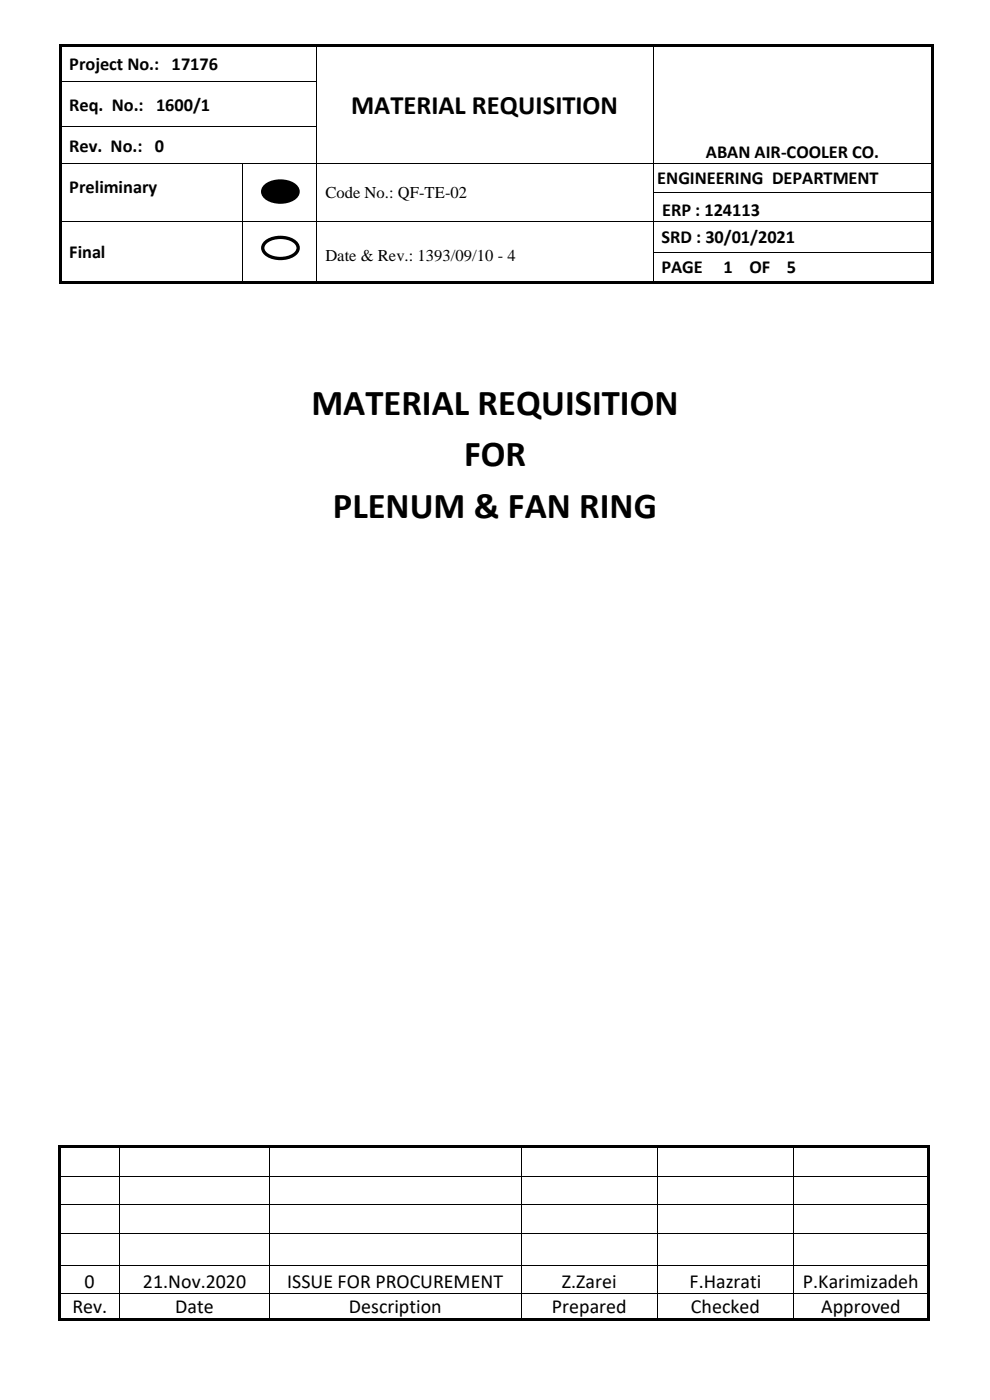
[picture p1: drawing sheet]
<svg xmlns="http://www.w3.org/2000/svg" width="210mm" height="297mm" viewBox="0 0 210 297" stroke-linecap="round" stroke-linejoin="round" font-family="sans-serif">
<g fill="#000">
<path d="M12.5 9.3h.5v.6h-.5z" fill-rule="evenodd"/>
<path d="M12.5 9.3h.5v.5h-.5z" fill-rule="evenodd"/>
<path d="M12.5 9.9h.5v7.3h-.5z" fill-rule="evenodd"/>
<path d="M12.5 17.2h.5v.5h-.5z" fill-rule="evenodd"/>
<path d="M13 9.3h54v.5h-54z" fill-rule="evenodd"/>
<path d="M67 9.8l.2 .1z" fill-rule="evenodd"/>
<path d="M67 9.3h.5v.5h-.5z" fill-rule="evenodd"/>
<path d="M67 17.2h.2v.5h-.2z" fill-rule="evenodd"/>
<path d="M67.5 9.3h71v.5h-71z" fill-rule="evenodd"/>
<path d="M138.5 9.8l.1 .1z" fill-rule="evenodd"/>
<path d="M138.5 9.3h.5v.5h-.5z" fill-rule="evenodd"/>
<path d="M138.5 17.2h.1v.5h-.1z" fill-rule="evenodd"/>
<path d="M139 9.3h58.5v.5h-58.5z" fill-rule="evenodd"/>
<path d="M197.5 9.3h.5v.6h-.5z" fill-rule="evenodd"/>
<path d="M197.5 9.3h.5v.5h-.5z" fill-rule="evenodd"/>
<path d="M197.5 9.9h.5v7.3h-.5z" fill-rule="evenodd"/>
<path d="M197.5 17.2h.5v.5h-.5z" fill-rule="evenodd"/>
<path d="M12.5 17.7h.5v9h-.5z" fill-rule="evenodd"/>
<path d="M12.5 26.7h.5v.5h-.5z" fill-rule="evenodd"/>
<path d="M12.5 27.2h.5v7.4h-.5z" fill-rule="evenodd"/>
<path d="M12.5 34.6h.5v.1h-.5z" fill-rule="evenodd"/>
<path d="M51.4 34.6h.1v.1h-.1z" fill-rule="evenodd"/>
<path d="M67 26.7h.2v.5h-.2z" fill-rule="evenodd"/>
<path d="M67 34.6h.2v.1h-.2z" fill-rule="evenodd"/>
<path d="M138.5 26.7h.1v.5h-.1z" fill-rule="evenodd"/>
<path d="M138.5 34.6h.1v.1h-.1z" fill-rule="evenodd"/>
<path d="M197.5 17.7h.5v9h-.5z" fill-rule="evenodd"/>
<path d="M197.5 26.7h.5v.5h-.5z" fill-rule="evenodd"/>
<path d="M197.5 27.2h.5v7.4h-.5z" fill-rule="evenodd"/>
<path d="M197.5 34.6h.5v.1h-.5z" fill-rule="evenodd"/>
<path d="M12.5 34.7h.5v6.2h-.5z" fill-rule="evenodd"/>
<path d="M12.5 40.9h.5v.1h-.5z" fill-rule="evenodd"/>
<path d="M12.5 41h.5v5.8h-.5z" fill-rule="evenodd"/>
<path d="M12.5 46.8h.5v.2h-.5z" fill-rule="evenodd"/>
<path d="M12.5 47h.5v6.4h-.5z" fill-rule="evenodd"/>
<path d="M12.5 53.4h.5v.2h-.5z" fill-rule="evenodd"/>
<path d="M12.5 53.6h.5v6.1h-.5z" fill-rule="evenodd"/>
<path d="M51.4 40.9h.1v.1h-.1z" fill-rule="evenodd"/>
<path d="M51.4 46.8h.1v.2h-.1z" fill-rule="evenodd"/>
<path d="M51.4 53.4h.1v.2h-.1z" fill-rule="evenodd"/>
<path d="M56.1 39.7a5.2 5.2 0 0 1 6.8 0 1.73 1.73 0 0 1-1.1 2.7 5.3 5.3 0 0 1-5.7-.8 1.46 1.46 0 0 1 0-1.9z" fill-rule="evenodd"/>
<path d="M67 40.9h.2v.1h-.2z" fill-rule="evenodd"/>
<path d="M67 46.8h.2v.2h-.2z" fill-rule="evenodd"/>
<path d="M67 53.4h.2v.2h-.2z" fill-rule="evenodd"/>
<path d="M138.5 40.9h.1v.1h-.1z" fill-rule="evenodd"/>
<path d="M138.5 46.8h.1v.2h-.1z" fill-rule="evenodd"/>
<path d="M138.5 53.4h.1v.2h-.1z" fill-rule="evenodd"/>
<path d="M197.5 34.7h.5v6.2h-.5z" fill-rule="evenodd"/>
<path d="M197.5 40.9h.5v.1h-.5z" fill-rule="evenodd"/>
<path d="M197.5 41h.5v5.8h-.5z" fill-rule="evenodd"/>
<path d="M197.5 46.8h.5v.2h-.5z" fill-rule="evenodd"/>
<path d="M197.5 47h.5v6.4h-.5z" fill-rule="evenodd"/>
<path d="M197.5 53.4h.5v.2h-.5z" fill-rule="evenodd"/>
<path d="M197.5 53.6h.5v6.1h-.5z" fill-rule="evenodd"/>
<path d="M12.5 59.7h.5v.5h-.5z" fill-rule="evenodd"/>
<path d="M12.5 59.7h.5v.5h-.5z" fill-rule="evenodd"/>
<path d="M13 59.7h38.4v.5h-38.4z" fill-rule="evenodd"/>
<path d="M51.4 59.7h.5v.5h-.5z" fill-rule="evenodd"/>
<path d="M51.9 59.7h15.1v.5h-15.1z" fill-rule="evenodd"/>
<path d="M67 59.7h.5v.5h-.5z" fill-rule="evenodd"/>
<path d="M67.5 59.7h71v.5h-71z" fill-rule="evenodd"/>
<path d="M138.5 59.7h.5v.5h-.5z" fill-rule="evenodd"/>
<path d="M139 59.7h58.5v.5h-58.5z" fill-rule="evenodd"/>
<path d="M197.5 59.7h.5v.5h-.5z" fill-rule="evenodd"/>
<path d="M197.5 59.7h.5v.5h-.5z" fill-rule="evenodd"/>
</g>
<g fill="none" stroke="#000" stroke-width=".21">
<path d="M13 17.3h54M67.1 9.9v7.3M67.1 17.7v9M138.5 9.9v7.3M138.5 17.7v9M13 26.8h54M13 34.6h38.4M51.4 34.7v6.2M51.5 34.6h15.5M67.1 27.2v7.4M67.1 34.7v6.2M67.2 34.6h71.3"/>
<path d="M138.5 27.2v7.4M138.5 34.7v6.2M138.6 34.6h58.9M13 46.9h38.4M51.4 41v5.8M51.4 47v6.4M51.4 53.6v6.1M51.5 46.9h15.5M67.1 41v5.8M67.1 47v6.4M67.1 53.6v6.1M67.2 46.9h71.3"/>
<path d="M138.5 41v5.8M138.5 47v6.4M138.5 53.6v6.1M138.6 40.9h58.9M138.6 46.9h58.9M138.6 53.5h58.9"/>
</g>
<path d="M56.1 39.7a5.2 5.2 0 0 1 6.8 0 1.73 1.73 0 0 1-1.1 2.7 5.3 5.3 0 0 1-5.7-.8 1.46 1.46 0 0 1 0-1.9z" fill="none" stroke="#000" stroke-width=".71" stroke-linecap="butt"/>
<path d="M56.1 51.6a5.2 5.2 0 0 1 6.8 0 1.73 1.73 0 0 1-1.1 2.8 5.3 5.3 0 0 1-5.7-.8 1.46 1.46 0 0 1 0-2z" fill-rule="evenodd" fill="#fff"/>
<path d="M56.1 51.6a5.2 5.2 0 0 1 6.8 0 1.73 1.73 0 0 1-1.1 2.8 5.3 5.3 0 0 1-5.7-.8 1.46 1.46 0 0 1 0-2z" fill="none" stroke="#000" stroke-width=".71" stroke-linecap="butt"/>
<g fill="#000">
<path d="M12.4 243h.6v.6h-.6z" fill-rule="evenodd"/>
<path d="M12.4 243h.6v.5h-.6z" fill-rule="evenodd"/>
<path d="M12.4 243.6h.6v5.8h-.6z" fill-rule="evenodd"/>
<path d="M12.4 249.4h.6v.2h-.6z" fill-rule="evenodd"/>
<path d="M12.4 249.6h.6v5.9h-.6z" fill-rule="evenodd"/>
<path d="M12.4 255.5h.6v.1h-.6z" fill-rule="evenodd"/>
<path d="M13 243h12.3v.5h-12.3z" fill-rule="evenodd"/>
<path d="M25.3 243.5l.2 .1z" fill-rule="evenodd"/>
<path d="M25.3 243h.5v.5h-.5z" fill-rule="evenodd"/>
<path d="M25.3 249.4h.2v.2h-.2z" fill-rule="evenodd"/>
<path d="M25.3 255.5h.2v.1h-.2z" fill-rule="evenodd"/>
<path d="M25.8 243h31.3v.5h-31.3z" fill-rule="evenodd"/>
<path d="M57.1 243.5l.1 .1z" fill-rule="evenodd"/>
<path d="M57.1 243h.5v.5h-.5z" fill-rule="evenodd"/>
<path d="M57.1 249.4h.1v.2h-.1z" fill-rule="evenodd"/>
<path d="M57.1 255.5h.1v.1h-.1z" fill-rule="evenodd"/>
<path d="M57.6 243h52.9v.5h-52.9z" fill-rule="evenodd"/>
<path d="M110.5 243.5l.1 .1z" fill-rule="evenodd"/>
<path d="M110.5 243h.5v.5h-.5z" fill-rule="evenodd"/>
<path d="M110.5 249.4h.1v.2h-.1z" fill-rule="evenodd"/>
<path d="M110.5 255.5h.1v.1h-.1z" fill-rule="evenodd"/>
<path d="M111 243h28.4v.5h-28.4z" fill-rule="evenodd"/>
<path d="M139.4 243.5l.2 .1z" fill-rule="evenodd"/>
<path d="M139.4 243h.5v.5h-.5z" fill-rule="evenodd"/>
<path d="M139.4 249.4h.2v.2h-.2z" fill-rule="evenodd"/>
<path d="M139.4 255.5h.2v.1h-.2z" fill-rule="evenodd"/>
<path d="M139.9 243h28.4v.5h-28.4z" fill-rule="evenodd"/>
<path d="M168.3 243.5l.2 .1z" fill-rule="evenodd"/>
<path d="M168.3 243h.5v.5h-.5z" fill-rule="evenodd"/>
<path d="M168.3 249.4h.2v.2h-.2z" fill-rule="evenodd"/>
<path d="M168.3 255.5h.2v.1h-.2z" fill-rule="evenodd"/>
<path d="M168.8 243h27.8v.5h-27.8z" fill-rule="evenodd"/>
<path d="M196.6 243h.5v.6h-.5z" fill-rule="evenodd"/>
<path d="M196.6 243h.5v.5h-.5z" fill-rule="evenodd"/>
<path d="M196.6 243.6h.5v5.8h-.5z" fill-rule="evenodd"/>
<path d="M196.6 249.4h.5v.2h-.5z" fill-rule="evenodd"/>
<path d="M196.6 249.6h.5v5.9h-.5z" fill-rule="evenodd"/>
<path d="M196.6 255.5h.5v.1h-.5z" fill-rule="evenodd"/>
<path d="M12.4 255.6h.6v5.9h-.6z" fill-rule="evenodd"/>
<path d="M12.4 261.5h.6v.2h-.6z" fill-rule="evenodd"/>
<path d="M12.4 261.7h.6v6.7h-.6z" fill-rule="evenodd"/>
<path d="M12.4 268.4h.6v.1h-.6z" fill-rule="evenodd"/>
<path d="M12.4 268.5h.6v5.9h-.6z" fill-rule="evenodd"/>
<path d="M12.4 274.4h.6v.2h-.6z" fill-rule="evenodd"/>
<path d="M12.4 274.6h.6v5.2h-.6z" fill-rule="evenodd"/>
<path d="M25.3 261.5h.2v.2h-.2z" fill-rule="evenodd"/>
<path d="M25.3 268.4h.2v.1h-.2z" fill-rule="evenodd"/>
<path d="M25.3 274.4h.2v.2h-.2z" fill-rule="evenodd"/>
<path d="M57.1 261.5h.1v.2h-.1z" fill-rule="evenodd"/>
<path d="M57.1 268.4h.1v.1h-.1z" fill-rule="evenodd"/>
<path d="M57.1 274.4h.1v.2h-.1z" fill-rule="evenodd"/>
<path d="M110.5 261.5h.1v.2h-.1z" fill-rule="evenodd"/>
<path d="M110.5 268.4h.1v.1h-.1z" fill-rule="evenodd"/>
<path d="M110.5 274.4h.1v.2h-.1z" fill-rule="evenodd"/>
<path d="M139.4 261.5h.2v.2h-.2z" fill-rule="evenodd"/>
<path d="M139.4 268.4h.2v.1h-.2z" fill-rule="evenodd"/>
<path d="M139.4 274.4h.2v.2h-.2z" fill-rule="evenodd"/>
<path d="M168.3 261.5h.2v.2h-.2z" fill-rule="evenodd"/>
<path d="M168.3 268.4h.2v.1h-.2z" fill-rule="evenodd"/>
<path d="M168.3 274.4h.2v.2h-.2z" fill-rule="evenodd"/>
<path d="M196.6 255.6h.5v5.9h-.5z" fill-rule="evenodd"/>
<path d="M196.6 261.5h.5v.2h-.5z" fill-rule="evenodd"/>
<path d="M196.6 261.7h.5v6.7h-.5z" fill-rule="evenodd"/>
<path d="M196.6 268.4h.5v.1h-.5z" fill-rule="evenodd"/>
<path d="M196.6 268.5h.5v5.9h-.5z" fill-rule="evenodd"/>
<path d="M196.6 274.4h.5v.2h-.5z" fill-rule="evenodd"/>
<path d="M196.6 274.6h.5v5.2h-.5z" fill-rule="evenodd"/>
<path d="M12.4 279.8h.6v.5h-.6z" fill-rule="evenodd"/>
<path d="M12.4 279.8h.6v.5h-.6z" fill-rule="evenodd"/>
<path d="M13 279.8h12.3v.5h-12.3z" fill-rule="evenodd"/>
<path d="M25.3 279.8h.5v.5h-.5z" fill-rule="evenodd"/>
<path d="M25.8 279.8h31.3v.5h-31.3z" fill-rule="evenodd"/>
<path d="M57.1 279.8h.5v.5h-.5z" fill-rule="evenodd"/>
<path d="M57.6 279.8h52.9v.5h-52.9z" fill-rule="evenodd"/>
<path d="M110.5 279.8h.5v.5h-.5z" fill-rule="evenodd"/>
<path d="M111 279.8h28.4v.5h-28.4z" fill-rule="evenodd"/>
<path d="M139.4 279.8h.5v.5h-.5z" fill-rule="evenodd"/>
<path d="M139.9 279.8h28.4v.5h-28.4z" fill-rule="evenodd"/>
<path d="M168.3 279.8h.5v.5h-.5z" fill-rule="evenodd"/>
<path d="M168.8 279.8h27.8v.5h-27.8z" fill-rule="evenodd"/>
<path d="M196.6 279.8h.5v.5h-.5z" fill-rule="evenodd"/>
<path d="M196.6 279.8h.5v.5h-.5z" fill-rule="evenodd"/>
</g>
<g fill="none" stroke="#000" stroke-width=".21">
<path d="M13 249.5h12.3M13 255.6h12.3M25.4 243.6v5.8M25.4 249.6v5.9M25.4 255.6v5.9M25.5 249.5h31.6M25.5 255.6h31.6M57.2 243.6v5.8M57.2 249.6v5.9M57.2 255.6v5.9M57.2 249.5h53.3M57.2 255.6h53.3"/>
<path d="M110.6 243.6v5.8M110.6 249.6v5.9M110.6 255.6v5.9M110.6 249.5h28.8M110.6 255.6h28.8M139.5 243.6v5.8M139.5 249.6v5.9M139.5 255.6v5.9M139.6 249.5h28.7M139.6 255.6h28.7M168.4 243.6v5.8M168.4 249.6v5.9"/>
<path d="M168.4 255.6v5.9M168.5 249.5h28.1M168.5 255.6h28.1M13 261.6h12.3M13 268.4h12.3M13 274.5h12.3M25.4 261.7v6.7M25.4 268.5v5.9M25.4 274.6v5.2M25.5 261.6h31.6M25.5 268.4h31.6M25.5 274.5h31.6"/>
<path d="M57.2 261.7v6.7M57.2 268.5v5.9M57.2 274.6v5.2M57.2 261.6h53.3M57.2 268.4h53.3M57.2 274.5h53.3M110.6 261.7v6.7M110.6 268.5v5.9M110.6 274.6v5.2M110.6 261.6h28.8M110.6 268.4h28.8M110.6 274.5h28.8"/>
<path d="M139.5 261.7v6.7M139.5 268.5v5.9M139.5 274.6v5.2M139.6 261.6h28.7M139.6 268.4h28.7M139.6 274.5h28.7M168.4 261.7v6.7M168.4 268.5v5.9M168.4 274.6v5.2M168.5 261.6h28.1M168.5 268.4h28.1M168.5 274.5h28.1"/>
</g>
<g font-size="7.7">
<text x="66.1" y="88">MATERIAL REQUISITION</text>
<text x="98.4" y="99">FOR</text>
<text x="70.6" y="109.8">PLENUM &amp; FAN RING</text>
</g>
<text font-size="5.6" x="74.5" y="24.2">MATERIAL REQUISITION</text>
<g font-size="4.2">
<text x="17.9" y="273.3">0</text>
<text x="30.3" y="273.3">21.Nov.2020</text>
<text x="60.9" y="273.3">ISSUE FOR PROCUREMENT</text>
<text x="119.2" y="273.3">Z.Zarei</text>
<text x="146.3" y="273.3">F.Hazrati</text>
<text x="170.3" y="273.3">P.Karimizadeh</text>
<text x="15.4" y="278.6">Rev.</text>
<text x="37.2" y="278.6">Date</text>
<text x="74" y="278.6">Description</text>
<text x="117.1" y="278.6">Prepared</text>
<text x="146.6" y="278.6">Checked</text>
<text x="174.2" y="278.6">Approved</text>
</g>
<g font-size="3.9">
<text x="14.7" y="14.8">Project No.: 17176</text>
<text x="14.7" y="23.5">Req. No.: 1600/1</text>
<text x="14.7" y="32.2">Rev. No.: 0</text>
<text x="149.8" y="33.5">ABAN AIR-COOLER CO.</text>
<text x="14.7" y="41">Preliminary</text>
<text x="139.4" y="39.1">ENGINEERING DEPARTMENT</text>
<text x="140.4" y="45.8">ERP : 124113</text>
<text x="140.3" y="51.5">SRD : 30/01/2021</text>
<text x="14.7" y="54.8">Final</text>
<text x="140.3" y="58">PAGE</text>
<text x="153.5" y="58">1</text>
<text x="159" y="58">OF</text>
<text x="166.9" y="58">5</text>
</g>
<g font-size="3.5">
<text x="69" y="42">Code No.: QF-TE-02</text>
<text x="69" y="55.3">Date &amp; Rev.: 1393/09/10 - 4</text>
</g>
</svg>
